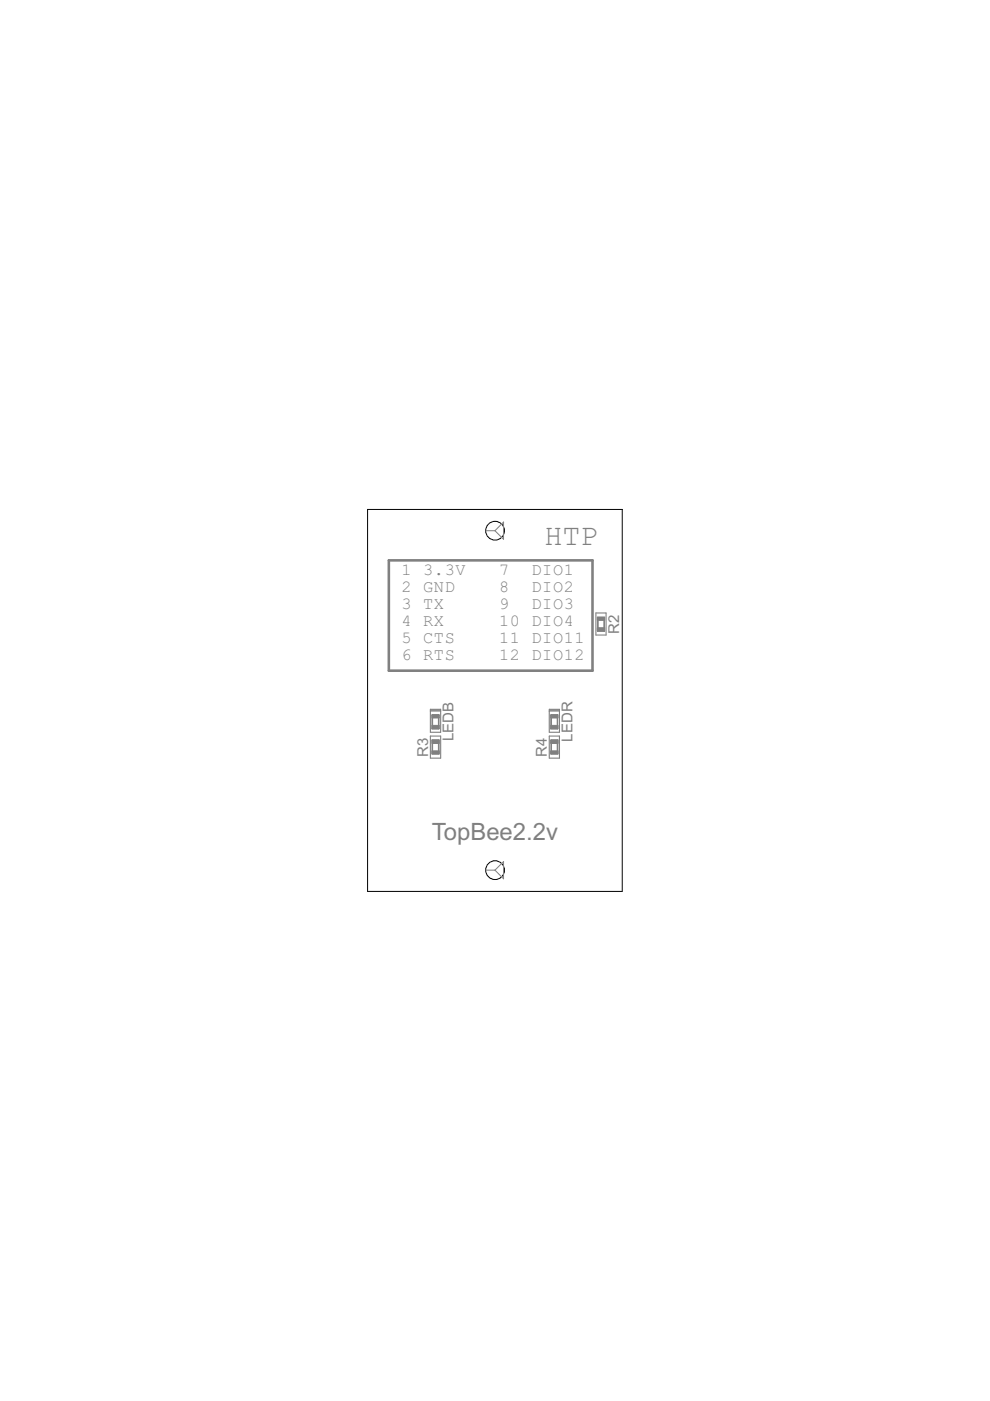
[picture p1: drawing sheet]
<svg xmlns="http://www.w3.org/2000/svg" width="210mm" height="297mm" viewBox="0 0 210 297" stroke-linecap="round" stroke-linejoin="round" font-family="sans-serif">
<path d="M82.4 118.8h43.2v23.4h-43.2z" fill="none" stroke="#808080" stroke-width=".55"/>
<g fill="none" stroke="#808080" stroke-width=".23">
<path d="M126.3 130h2.2v4.6h-2.2zM126.7 131h1.4v2.8h-1.4zM91.2 150.4h2.2v4.9h-2.2zM91.2 156.1h2.2v4.6h-2.2zM91.2 150.7h2.2M91.4 150.6h1.9M91.6 151.7h1.4v2.8h-1.4zM91.6 156.9h1.5v2.8h-1.5zM116.5 150.4h2.1v4.9h-2.1zM116.5 150.7h2.1M116.5 156.1h2.1v4.6h-2.1zM116.5 150.6h2"/>
<path d="M116.8 151.7h1.4v2.8h-1.4zM116.8 156.9h1.5v2.8h-1.5z"/>
</g>
<path d="M126.8 131.5v1.6M128.1 131.5v1.6M91.7 152.2v1.6M91.7 157.6v1.6M93 152.2v1.6M93 157.6v1.6M116.9 152.2v1.6M116.9 157.6v1.6M118.2 152.2v1.6M118.2 157.6v1.6" fill="none" stroke="#808080" stroke-width=".28"/>
<g fill="#808080" stroke="#808080" stroke-width=".21">
<path d="M91.6 151.5h1.5v.7h-1.5z"/>
<path d="M91.6 153.8h1.5v.7h-1.5z"/>
<path d="M116.8 151.5h1.5v.7h-1.5z"/>
<path d="M116.8 153.8h1.5v.7h-1.5z"/>
<path d="M126.6 130.8h1.6v.7h-1.6z"/>
<path d="M126.6 133.1h1.6v.7h-1.6z"/>
<path d="M91.6 159.2h1.5v.7h-1.5z"/>
<path d="M91.6 156.9h1.5v.7h-1.5z"/>
<path d="M116.8 159.2h1.5v.7h-1.5z"/>
<path d="M116.8 156.9h1.5v.7h-1.5z"/>
</g>
<g fill="none" stroke="#000" stroke-width=".21">
<path d="M77.9 108h54v81h-54z"/>
<circle cx="105" cy="112.5" r="1.99"/>
<circle cx="105" cy="184.5" r="1.99"/>
</g>
<path d="M103.1 112.5h1.8M106.8 110.7v3.6l-1.9-1.8zM103.1 184.5h1.8M106.8 182.7v3.6l-1.9-1.8z" fill="none" stroke="#808080" stroke-width=".21"/>
<text font-size="7.2" fill="#808080" x="115.4" y="115.7">HTP</text>
<text font-size="5.7" fill="#808080" x="91.6" y="178.2">TopBee2.2v</text>
<g font-size="4.1" fill="#808080">
<text x="85.1" y="122">1</text>
<text x="85.1" y="125.6">2 GND</text>
<text x="89.7" y="122">3.3V</text>
<text x="105.8" y="122">7</text>
<text x="105.8" y="125.6">8</text>
<text x="112.7" y="122">DIO1</text>
<text x="112.7" y="125.6">DIO2</text>
<text x="85.1" y="129.2">3 TX</text>
<text x="105.8" y="129.2">9</text>
<text x="112.7" y="129.2">DIO3</text>
<text x="85.1" y="132.8">4 RX</text>
<text x="85.1" y="136.4">5 CTS</text>
<text x="105.8" y="132.8">10 DIO4</text>
<text x="105.8" y="136.4">11 DIO11</text>
<text x="85.1" y="140">6 RTS</text>
<text x="105.8" y="140">12 DIO12</text>
</g>
<g font-size="3.6" fill="#808080">
<text x="131.3" y="134.3" transform="rotate(-90 131.3 134.3)">R2</text>
<text x="90.8" y="160.4" transform="rotate(-90 90.8 160.4)">R3</text>
<text x="96.2" y="157.1" transform="rotate(-90 96.2 157.1)">LEDB</text>
<text x="116" y="160.4" transform="rotate(-90 116 160.4)">R4</text>
<text x="121.4" y="157.2" transform="rotate(-90 121.4 157.2)">LEDR</text>
</g>
</svg>
